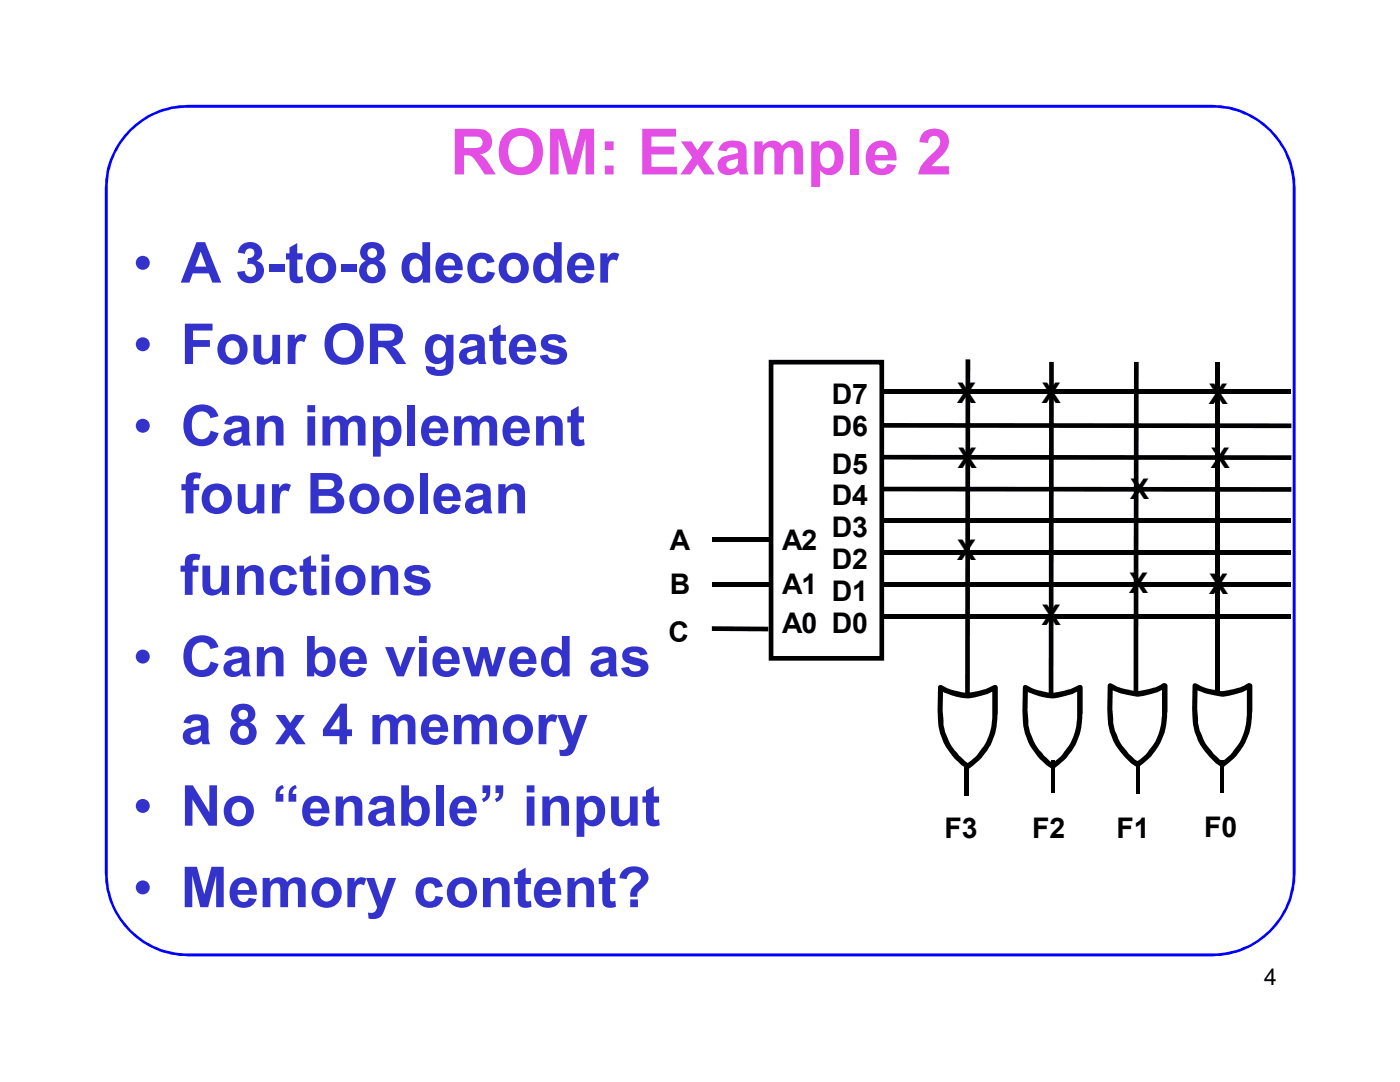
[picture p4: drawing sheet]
<svg xmlns="http://www.w3.org/2000/svg" width="279mm" height="216mm" viewBox="0 0 279 216" stroke-linecap="round" stroke-linejoin="round" font-family="sans-serif">
<path d="M25.8 25.8a16.4 16.4 0 0 1 11.7-4.9h204.5a16.8 16.8 0 0 1 16.6 16.6v136.7a16.8 16.8 0 0 1-16.6 16.6h-204.5a16.8 16.8 0 0 1-16.6-16.6v-136.7a16.4 16.4 0 0 1 4.9-11.7zM26.2 26.2a15.7 15.7 0 0 0-4.7 11.3v136.7a15.9 15.9 0 0 0 16 16h204.5a15.9 15.9 0 0 0 16-16v-136.7a15.9 15.9 0 0 0-16-16h-204.5a15.7 15.7 0 0 0-11.3 4.7z" fill="#00f"/>
<g fill="#000">
<path d="M175.9 77.7h81.8v1h-81.8zM175.9 97.1l81.8 .1v.9l-81.8-.1zM175.9 90.8h81.8v1l-81.8-.1zM175.9 84.4l81.8 .1v.9l-81.8-.1zM142.1 107.3h11.2v.9h-11.2zM142.1 116.2h11.2v.9h-11.2zM175.9 116.2h81.8v.9h-81.8zM175.9 109.8h81.8v.9h-81.8zM175.9 103.5h81.8v.9h-81.8zM142.1 125l11.2 .1v.9l-11.2-.1zM175.9 122.5h81.8v.9h-81.8zM192.7 71.7h.9l-.1 67h-.9z"/>
<path d="M209.4 72.2h.9l-.1 67h-.9zM226.3 72.2h.9v66.2h-1zM242.5 72.2h.9v66h-.9zM192.5 152.2h.9v6.5h-.9zM209.7 151.6h.8v6.5h-.8zM226.8 151.9h.8v6.4h-.8zM243.6 151.7h.7v6.5h-.7z"/>
<path d="M153.4 71.8h23v60h-23zM153.8 72.7l.5-.5v59.2l-.5-.5h22.1l-.4 .5v-59.2l.4 .5z"/>
<path d="M187.5 137.7l.7-.5a44.7 44.7 0 0 0 .3 8.2 11.8 11.8 0 0 0 5 7.1h-.7a11.9 11.9 0 0 0 4-4.3 12.2 12.2 0 0 0 1.2-6v-5l.8 .5a14.3 14.3 0 0 1-5.7 1.7 13.5 13.5 0 0 1-5.6-1.7zM187.3 136.8l.5-.1a11.9 11.9 0 0 0 5.4 1.6l3.4-.8-.1 .1 1.8-.9h.6l.2 .5v5a12.7 12.7 0 0 1-4.9 10.5l-.7 .6-.4 .1a12.4 12.4 0 0 1-6-11.6l.1-4.6z"/>
<path d="M204.4 137.7l.7-.5a44.7 44.7 0 0 0 .3 8.2 11.8 11.8 0 0 0 5 7.1h-.7a11.9 11.9 0 0 0 4-4.3 12.2 12.2 0 0 0 1.3-6v-5l.7 .5a14.3 14.3 0 0 1-5.6 1.7 13.5 13.5 0 0 1-5.7-1.7zM204.2 136.8l.5-.1a11.9 11.9 0 0 0 5.4 1.6l3.4-.8-.1 .1 1.8-.9h.6l.3 .5v5a12.7 12.7 0 0 1-4.9 10.5l-.8 .6-.4 .1a12.4 12.4 0 0 1-6-11.6l.1-4.6z"/>
<path d="M221.3 137.3l.8-.5-.1 4.7 .2 2.8a11.4 11.4 0 0 0 5.1 7.8h-.6a10.9 10.9 0 0 0 3.9-4.3 12.9 12.9 0 0 0 1.3-6v-5l.8 .5a14.3 14.3 0 0 1-5.7 1.7l-3.4-.7zM221.2 136.5l.5-.2a11.9 11.9 0 0 0 5.4 1.6l3.4-.7h-.1l1.8-.9 .5 .1 .3 .4v5.1a12.6 12.6 0 0 1-5.9 11.1h-.2a13.1 13.1 0 0 1-4.7-5.2 13.4 13.4 0 0 1-1.2-6.3l.1-4.7z"/>
<path d="M238.3 137.3l.7-.5-.1 4.7 .2 2.8a11.4 11.4 0 0 0 5.2 7.8h-.7a10.9 10.9 0 0 0 4-4.3 12.9 12.9 0 0 0 1.2-6v-5l.8 .5a14.3 14.3 0 0 1-5.7 1.7l-3.4-.7zM238.1 136.5l.5-.2a11.9 11.9 0 0 0 5.4 1.6l3.4-.7h-.1l1.8-.9 .6 .1 .2 .4v5.1a12.6 12.6 0 0 1-5.8 11.1h-.2a13.1 13.1 0 0 1-4.8-5.2 13.4 13.4 0 0 1-1.2-6.3l.1-4.7z"/>
</g>
<text font-size="12.7" fill="#e44ee4" x="89.8" y="34.8">ROM: Example 2</text>
<g font-size="11.3" fill="#33c">
<text x="26.5" y="56.4">• A 3-to-8 decoder</text>
<text x="26.5" y="72.6">• Four OR gates</text>
<text x="26.5" y="88.9">• Can implement</text>
<text x="36.1" y="102.4">four Boolean</text>
<text x="35.9" y="118.7">functions</text>
<text x="26.5" y="135">• Can be viewed as</text>
<text x="36.1" y="148.5">a 8 x 4 memory</text>
<text x="26.5" y="164.8">• No “enable” input</text>
<text x="26.5" y="181">• Memory content?</text>
</g>
<g font-size="5.7">
<text x="166" y="80.6">D7</text>
<text x="191" y="80.3">X</text>
<text x="207.9" y="80.3">X</text>
<text x="241.2" y="80.6">X</text>
<text x="166" y="87">D6</text>
<text x="166" y="94.5">D5</text>
<text x="191.2" y="93.4">X</text>
<text x="241.6" y="93.4">X</text>
<text x="166" y="100.8">D4</text>
<text x="225.6" y="99.7">X</text>
<text x="166" y="107.2">D3</text>
<text x="133.7" y="109.8">A</text>
<text x="156.1" y="109.7">A2</text>
<text x="166" y="113.5">D2</text>
<text x="191" y="111.8">X</text>
<text x="133.7" y="118.5">B</text>
<text x="156.1" y="118.6">A1 D1</text>
<text x="225.4" y="118.4">X</text>
<text x="241.3" y="118.4">X</text>
<text x="207.9" y="124.7">X</text>
<text x="133.4" y="128.1">C</text>
<text x="156.1" y="126.2">A0 D0</text>
<text x="188.5" y="167.3">F3</text>
<text x="206" y="167.2">F2</text>
<text x="222.8" y="167.2">F1</text>
<text x="240.3" y="167">F0</text>
</g>
<text font-size="4.6" x="252.3" y="196.5">4</text>
</svg>
